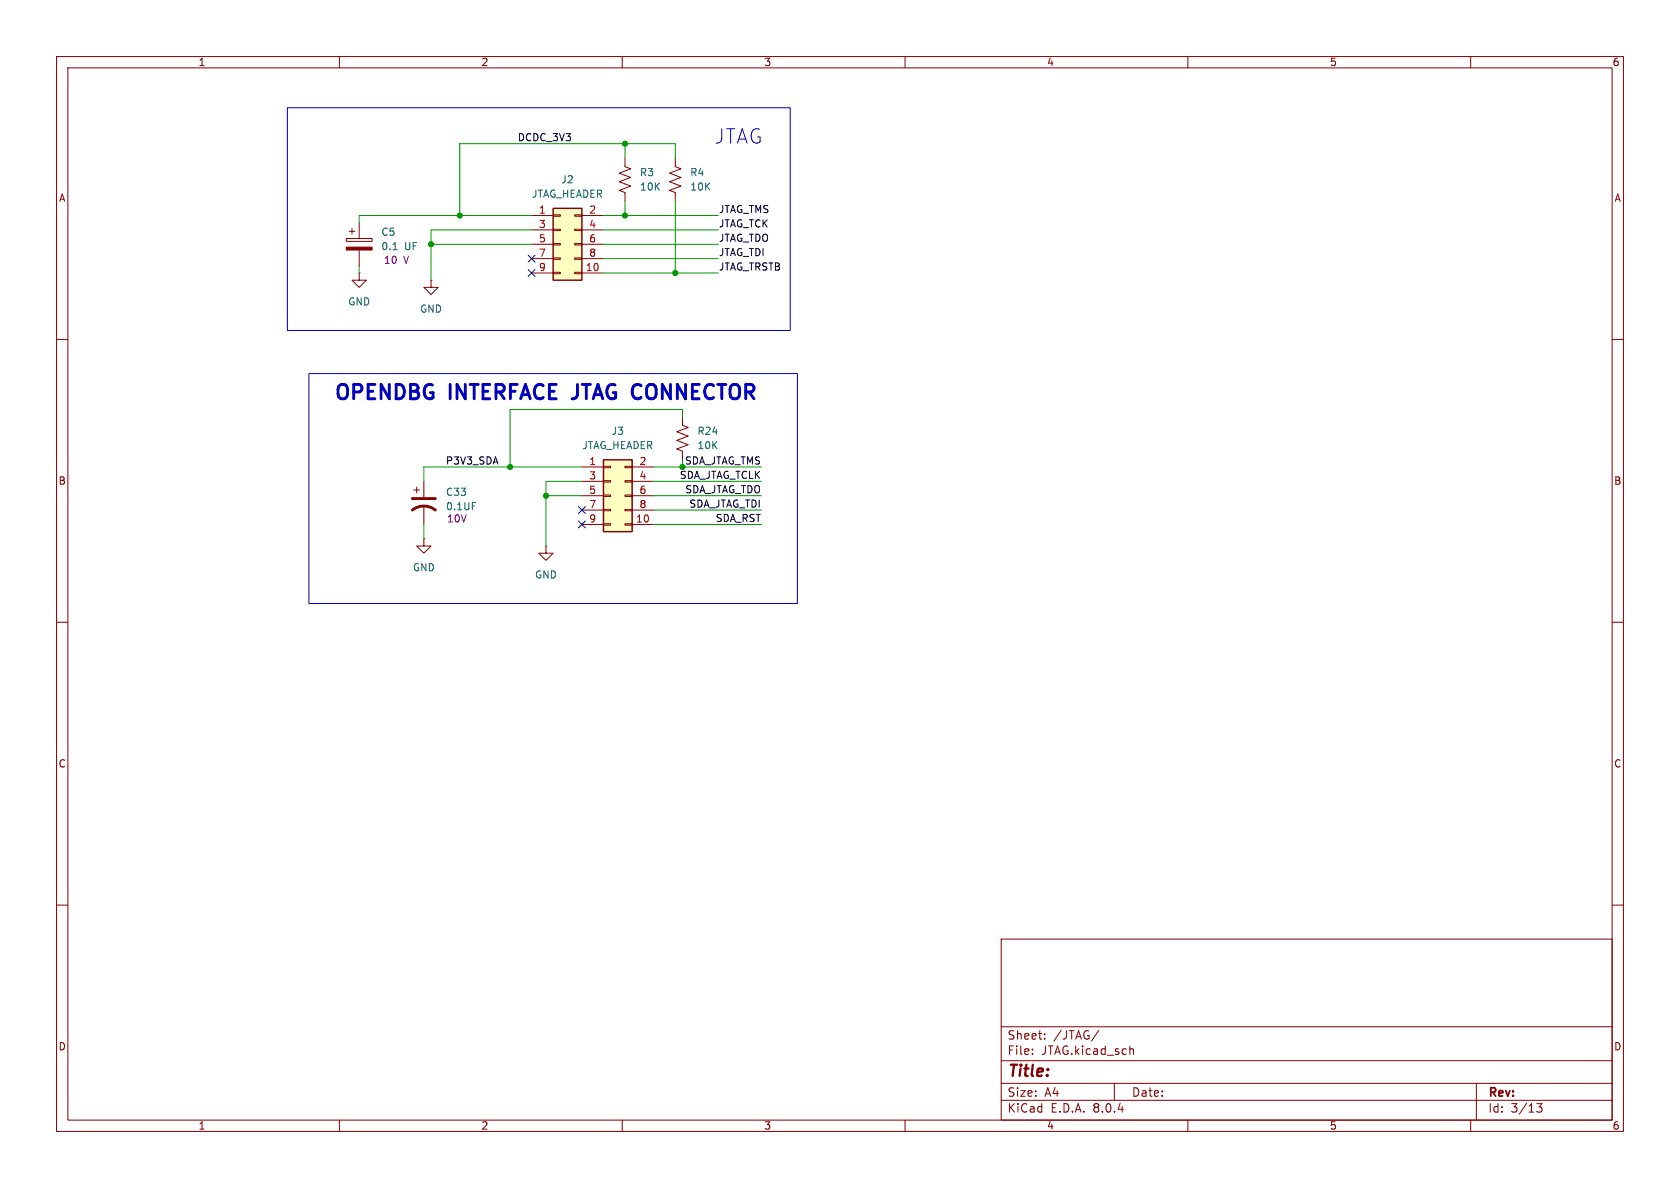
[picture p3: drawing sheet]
<svg xmlns="http://www.w3.org/2000/svg" width="297mm" height="210mm" viewBox="0 0 297 210" stroke-linecap="round" stroke-linejoin="round" font-family="sans-serif">
<g fill="none" stroke="#840000" stroke-width=".18">
<path d="M10 10h277v190h-277zM12 12h273v186h-273zM60 10v2M110 10v2M160 10v2M210 10v2M260 10v2M110.5 27.9v1.6l1 .3-2 .8 2 .8-2 .7 2 .8-2 .8 1 .3v1.6M10 60h2M285 60h2M120.6 73.7v1.5l1.1 .4-2.1 .7 2.1 .8-2.1 .8 2.1 .7-2.1 .8 1 .4v1.5M74.9 95.3v1.2h1.3l-1.3 1.3-1.2-1.3h1.2"/>
<path d="M74.9 95.3h.1M96.5 96.5v1.3h1.3l-1.3 1.3-1.3-1.3h1.3M96.5 96.5h.1M10 110h2M285 110h2M10 160h2M285 160h2M177 166h108v32h-108zM60 198v2M110 198v2M160 198v2M177 194.5h108"/>
<path d="M177 191.5h108M177 187.5h108M177 181.5h108M182.5 186.3v.1M182.5 185.5v.1M184.7 183.6v.1M184.7 182.8v.1M194.2 182.1l-1.2 2M197 191.5v3M199.8 185.5h.5l.1 .9M210 198v2M260 198v2"/>
<path d="M261 191.5v6.5M271.7 195.1h.9l-.5 .6 .4 .1v.7l-.2 .1-.6-.1"/>
</g>
<path d="M106.7 81.3h5.1v12.7h-5.1z" fill="#ffffc2"/>
<g fill="none" stroke="#840000" stroke-width=".18">
<path d="M63.5 39.4v2.8M119.4 27.9v1.6l1 .3-2 .8 2 .8-2 .7 2 .8-2 .8 1 .3v1.6M61.2 42.2h4.6v.5h-4.6zM61.7 40.9h1M62.2 40.4v1M63.5 48.3v1.2h1.3l-1.3 1.3-1.3-1.3h1.3M63.5 48.3h.1M63.5 44.2v2.8M76.2 49.5v1.3h1.3l-1.3 1.3-1.3-1.3h1.3M76.2 49.5h.1M73.2 86.6h1M73.7 86.1v1"/>
<path d="M74.9 85.1v2.8M74.9 89.4v3.3M102.9 82.6h3.8M102.9 92.7h3.8M102.9 85.1h3.8M102.9 87.6h3.8M102.9 90.2h3.8M106.7 92.6h1.2v.2h-1.2zM106.7 90h1.2v.3h-1.2zM106.7 87.5h1.2v.3h-1.2zM106.7 85h1.2v.2h-1.2zM106.7 82.4h1.2v.3h-1.2z"/>
<path d="M110.5 92.6h1.3v.2h-1.3zM110.5 90h1.3v.3h-1.3zM110.5 87.5h1.3v.3h-1.3zM110.5 85h1.3v.2h-1.3zM110.5 82.4h1.3v.3h-1.3zM111.8 82.6h3.8M111.8 92.7h3.8M111.8 85.1h3.8M111.8 87.6h3.8M111.8 90.2h3.8"/>
</g>
<path d="M106.7 81.3h5.1v12.7h-5.1z" fill="none" stroke="#840000" stroke-width=".25"/>
<path d="M72.9 90.2a3.3 3.3 0 0 1 4.1 0M72.9 88.1h4.1" fill="none" stroke="#840000" stroke-width=".51"/>
<path d="M61.2 43.7h4.6v.5h-4.6z" fill="#840000" stroke="#840000" stroke-width=".18"/>
<path d="M69.5 44.1h.7" fill="none" stroke="#006464" stroke-width=".18"/>
<path d="M97.8 36.8h5.1v12.7h-5.1z" fill="#ffffc2"/>
<g fill="none" stroke="#840000" stroke-width=".18">
<path d="M94 38.1h3.8M97.8 38h1.3v.2h-1.3zM101.6 38h1.3v.2h-1.3zM102.9 38.1h3.8M94 48.3h3.8M94 40.6h3.8M94 43.2h3.8M94 45.7h3.8M97.8 48.1h1.3v.3h-1.3zM97.8 45.6h1.3v.2h-1.3zM97.8 43.1h1.3v.2h-1.3zM97.8 40.5h1.3v.3h-1.3z"/>
<path d="M101.6 48.1h1.3v.3h-1.3zM101.6 45.6h1.3v.2h-1.3zM101.6 43.1h1.3v.2h-1.3zM101.6 40.5h1.3v.3h-1.3zM102.9 48.3h3.8M102.9 40.6h3.8M102.9 43.2h3.8M102.9 45.7h3.8"/>
</g>
<path d="M97.8 36.8h5.1v12.7h-5.1z" fill="none" stroke="#840000" stroke-width=".25"/>
<path d="M101.1 70.5h.3" fill="none" stroke="#0000c2" stroke-width=".51"/>
<path d="M50.8 19.1h88.9v39.3h-88.9zM54.6 66h86.4v40.7h-86.4z" fill="none" stroke="#0000c2" stroke-width=".18"/>
<g fill="none" stroke="#009600" stroke-width=".18">
<path d="M94 38.1h-30.5v1.3M106.7 38.1h20.3M110.5 25.4v2.5M110.5 35.6v2.5M119.4 27.9v-2.5h-38.1v12.7M119.4 35.6v12.7M63.5 47v1.3M76.2 43.2h17.8M94 40.6h-17.8v8.9M106.7 40.6h20.3M106.7 43.2h20.3M106.7 45.7h20.3"/>
<path d="M106.7 48.3h20.3M120.6 73.7v-1.3h-30.4v10.2M74.9 92.7v2.6M96.5 87.6h6.4M102.9 85.1h-6.4v11.4M102.9 82.6h-28v2.5M115.6 85.1h19M115.6 92.7h19M115.6 87.6h19M115.6 82.6h19M115.6 90.2h19"/>
</g>
<path d="M93.4 47.7l1.2 1.2M93.4 45.1l1.2 1.2M94.6 47.7l-1.2 1.2M94.6 45.1l-1.2 1.2M102.3 92.1l1.2 1.2M102.3 89.6l1.2 1.2M103.5 92.1l-1.2 1.2M103.5 89.6l-1.2 1.2" fill="none" stroke="#000084" stroke-width=".18"/>
<g fill="#009600" stroke="#009600" stroke-width=".18">
<circle cx="110.5" cy="38.1" r=".46"/>
<circle cx="110.5" cy="25.4" r=".46"/>
<circle cx="76.2" cy="43.2" r=".46"/>
<circle cx="81.3" cy="38.1" r=".46"/>
<circle cx="119.4" cy="48.3" r=".46"/>
<circle cx="96.5" cy="87.6" r=".46"/>
<circle cx="90.2" cy="82.6" r=".46"/>
<circle cx="120.6" cy="82.6" r=".46"/>
</g>
<g font-size="3.5" fill="#0000c2">
<text x="126.3" y="25.6">JTAG</text>
<text x="58.8" y="71.4">OPENDBG</text>
<text x="79.5" y="71.4">INTERFACE</text>
<text x="102.3" y="71.4">JTAG CONNECTOR</text>
</g>
<text font-size="2.8" fill="#840000" x="178" y="190.9">Title:</text>
<g font-size="2.1" fill="#840000">
<text x="178" y="184">Sheet:</text>
<text x="186.2" y="184">/JTAG/</text>
<text x="178" y="186.7">File:</text>
<text x="184.1" y="186.7">JTAG.kicad_sch</text>
<text x="178" y="196.9">KiCad</text>
<text x="178" y="194.1">Size:</text>
<text x="184.7" y="194.1">A4</text>
<text x="185.7" y="196.9">E.D.A.</text>
<text x="193.3" y="196.9">8.0.4</text>
<text x="200" y="194.1">Date:</text>
<text x="263" y="194.3">Rev:</text>
<text x="263" y="196.9">Id:</text>
<text x="267.1" y="196.9">3/13</text>
</g>
<g font-size="1.8" fill="#840000">
<text x="35" y="11.9">1</text>
<text x="85" y="11.9">2</text>
<text x="135" y="11.9">3</text>
<text x="185" y="11.9">4</text>
<text x="235" y="11.9">5</text>
<text x="285" y="11.9">6</text>
<text x="10.3" y="35.9">A</text>
<text x="285.3" y="35.9">A</text>
<text x="10.3" y="85.9">B</text>
<text x="285.3" y="85.9">B</text>
<text x="10.3" y="135.9">C</text>
<text x="285.3" y="135.9">C</text>
<text x="10.3" y="185.9">D</text>
<text x="285.3" y="185.9">D</text>
<text x="35" y="199.9">1</text>
<text x="85" y="199.9">2</text>
<text x="135" y="199.9">3</text>
<text x="185" y="199.9">4</text>
<text x="235" y="199.9">5</text>
<text x="285" y="199.9">6</text>
</g>
<g font-size="1.8" fill="#0f0f0f">
<text x="91.4" y="25.1">DCDC_3V3</text>
<text x="127" y="37.8">JTAG_TMS</text>
<text x="127" y="40.3">JTAG_TCK</text>
<text x="127" y="45.4">JTAG_TDI</text>
<text x="127" y="42.8">JTAG_TDO</text>
<text x="127" y="47.9">JTAG_TRSTB</text>
<text x="78.7" y="82.2">P3V3_SDA</text>
<text x="120.1" y="84.7">SDA_JTAG_TCLK</text>
<text x="121.1" y="87.3">SDA_JTAG_TDO</text>
<text x="121.8" y="89.8">SDA_JTAG_TDI</text>
<text x="126.4" y="92.4">SDA_RST</text>
</g>
<g font-size="1.8" fill="#006464">
<text x="94" y="35.2">JTAG_HEADER</text>
<text x="99.1" y="32.6">J2</text>
<text x="113" y="31.3">R3</text>
<text x="113" y="33.9">10K</text>
<text x="121.9" y="31.3">R4</text>
<text x="121.9" y="33.9">10K</text>
<text x="67.3" y="41.9">C5</text>
<text x="67.3" y="44.4">0.1</text>
<text x="71.5" y="44.4">UF</text>
<text x="61.5" y="54.2">GND</text>
<text x="74.2" y="55.5">GND</text>
<text x="108" y="77.1">J3</text>
<text x="123.2" y="77.1">R24</text>
<text x="102.9" y="79.6">JTAG_HEADER</text>
<text x="123.2" y="79.6">10K</text>
<text x="78.7" y="87.9">C33</text>
<text x="78.7" y="90.4">0.1UF</text>
<text x="72.9" y="101.2">GND</text>
<text x="94.5" y="102.5">GND</text>
</g>
<g font-size="1.8" fill="#a90000">
<text x="95.2" y="37.8">1</text>
<text x="95.2" y="40.4">3</text>
<text x="104.1" y="37.8">2</text>
<text x="104.1" y="40.4">4</text>
<text x="95.2" y="42.9">5</text>
<text x="95.2" y="45.5">7</text>
<text x="104.1" y="42.9">6</text>
<text x="104.1" y="45.5">8</text>
<text x="95.2" y="48">9</text>
<text x="103.5" y="48">10</text>
<text x="104.1" y="82.3">1</text>
<text x="113" y="82.3">2</text>
<text x="104.1" y="84.8">3</text>
<text x="104.1" y="87.4">5</text>
<text x="104.1" y="89.9">7</text>
<text x="113" y="84.8">4</text>
<text x="113" y="87.4">6</text>
<text x="113" y="89.9">8</text>
<text x="104.1" y="92.5">9</text>
<text x="112.4" y="92.5">10</text>
</g>
<g font-size="1.8" fill="#840084">
<text x="67.8" y="46.8">10</text>
<text x="71.4" y="46.8">V</text>
<text x="78.9" y="92.6">10V</text>
</g>
<text font-size="1.8" fill="#009600" x="121" y="82.2">SDA_JTAG_TMS</text>
</svg>
